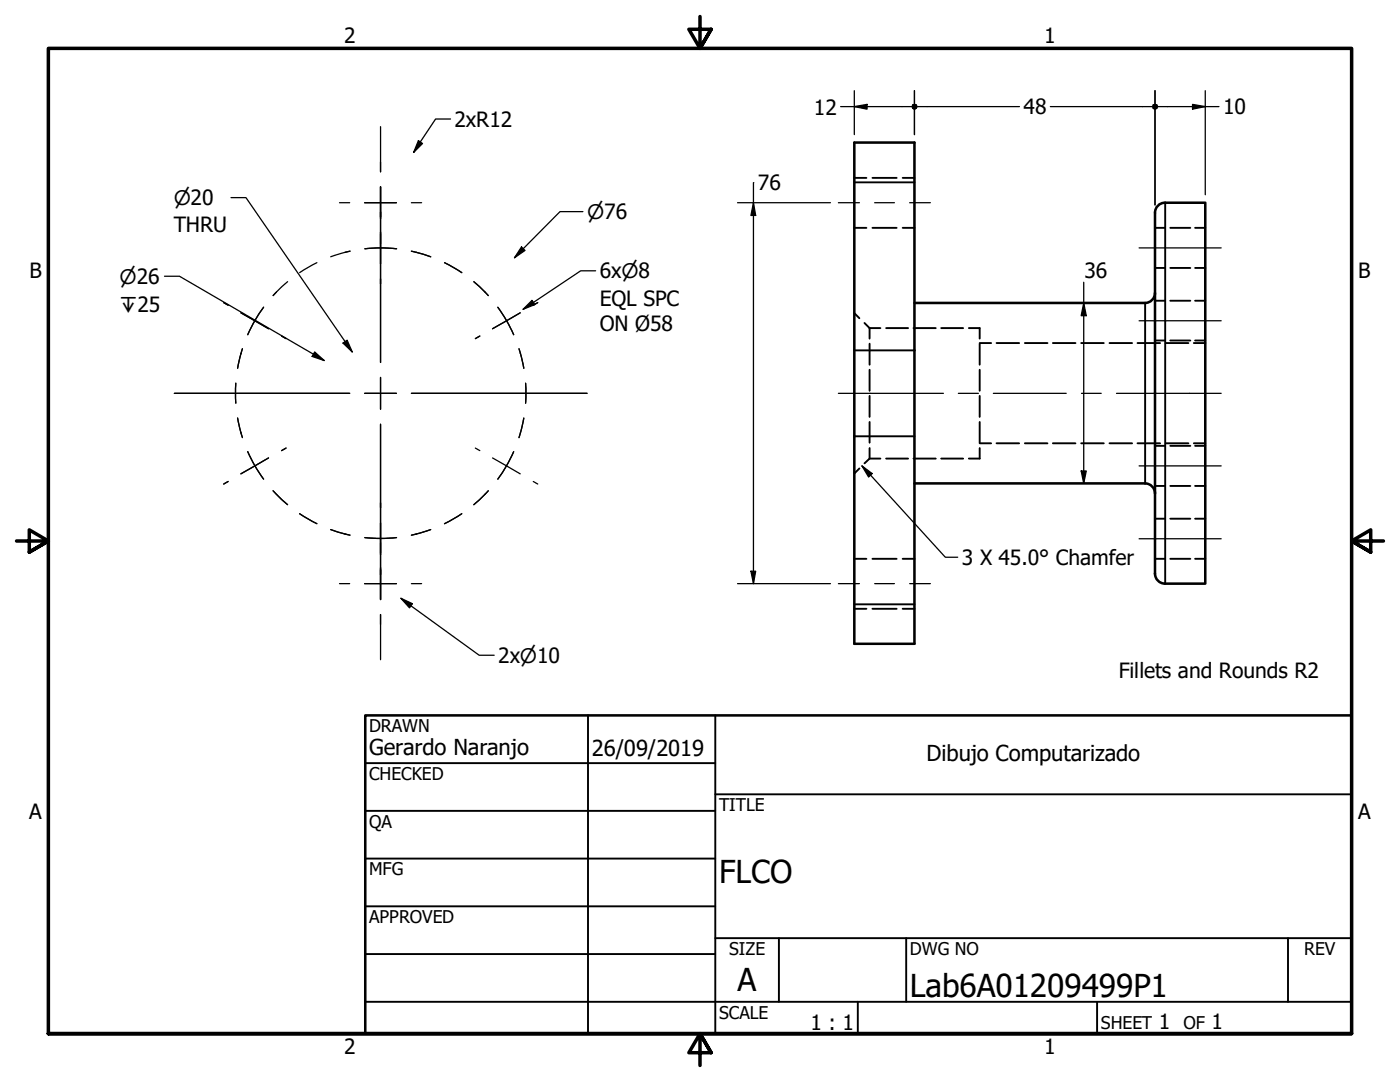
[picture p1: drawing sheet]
<svg xmlns="http://www.w3.org/2000/svg" width="279mm" height="216mm" viewBox="0 0 279 216" stroke-linecap="round" stroke-linejoin="round" font-family="sans-serif">
<!-- layer: Oculto (ANSI) -->
<g fill="none" stroke="#000" stroke-width=".38">
<path d="M170.5 35.5h2.4M174.1 35.5h4.8M180.1 35.5h2.4M170.5 45.5h2.4M174.1 45.5h4.8M180.1 45.5h2.4M230.5 45.5h2M230.5 53.5h2M233.6 45.5h4M233.6 53.5h4M238.5 45.5h2M238.5 53.5h2"/>
<path d="M170.5 62.5l1 1M172.5 64.5l1 1M173.5 65.5h2.2M173.5 65.5v2.1M173.5 68.6v4.2M173.5 73.8v4.2M173.5 79v4.2M176.8 65.5h4.4M182.3 65.5h4.5M187.8 65.5h4.4M193.4 65.5h2.1v2.1M195.5 68.6v4.2"/>
<path d="M195.5 73.8v4.2M195.5 79v4.2M195.5 68.5h2.3M198.9 68.5h4.5M204.5 68.5h4.5M210.1 68.5h4.5M215.8 68.5h4.5M221.4 68.5h4.5M227 68.5h4.5M230.5 60h2M230.5 67.9h2M232.7 68.5h4.5"/>
<path d="M233.6 60h4M233.6 67.9h4M238.3 68.5h2.2M238.5 60h2M238.5 67.9h2M171.5 93.5l-1 1M173.5 91.5h2.2M173.5 84.2v4.1M173.5 89.4v2.1M173.5 91.5l-1 1M176.8 91.5h4.4M182.3 91.5h4.5"/>
<path d="M187.8 91.5h4.4M195.5 84.2v4.1M195.5 89.4v2.1h-2.1M195.5 88.5h2.3M198.9 88.5h4.5M204.5 88.5h4.5M210.1 88.5h4.5M215.8 88.5h4.5M221.4 88.5h4.5M227 88.5h4.5M230.5 89h2M230.5 97h2"/>
<path d="M232.7 88.5h4.5M233.6 89h4M233.6 97h4M238.3 88.5h2.2M238.5 89h2M238.5 97h2M170.5 111.5h2.4M174.1 111.5h4.8M180.1 111.5h2.4M230.5 111.5h2M230.5 103.5h2M233.6 111.5h4"/>
<path d="M233.6 103.5h4M238.5 111.5h2M238.5 103.5h2M170.5 121.5h2.4M174.1 121.5h4.8M180.1 121.5h2.4"/>
</g>
<!-- layer: Visible (ANSI) -->
<path d="M170.5 28.4h12v100.1h-12zM230.5 58.5a2 2 0 0 1-2 2M232.5 40.4a2 2 0 0 0-2 2v72.1M232.5 40.4h8v76.1h-8M182.5 60.5h46M182.5 96.5h46M228.5 96.5a2 2 0 0 1 2 2M230.5 114.5a2 2 0 0 0 2 2" fill="none" stroke="#000" stroke-width=".51"/>
<!-- layer: Visible fina (ANSI) -->
<path d="M170.5 36.4h12M232.5 40.4v76.1M170.5 69.9h12M228.5 60.5v36M170.5 87.1h12M170.5 120.6h12" fill="none" stroke="#000" stroke-width=".38"/>
<!-- layer: Borde (ANSI) -->
<path d="M139.7 3.3v6.4l-2.2-3.9h4.4l-2.2 3.9 2.2-3.9M3.3 107.9h6.4l-3.9-2.2v4.5l3.9-2.3-3.9 2.3M276.1 107.9h-6.4l3.9-2.2v4.5l-3.9-2.3 3.9 2.3M9.7 206.2v-196.5h260v196.5h-260h260M141.9 210.1l-2.2-3.9 2.2 3.9h-4.4l2.2-3.9v6.4" fill="none" stroke="#000" stroke-width=".7"/>
<g fill="none" stroke="#000" stroke-width=".38">
<path d="M72.9 152.3h69.8M117.3 142.7v63.5M142.7 158.5h127M142.7 142.7v63.5M72.9 161.8h69.8M72.9 171.3h69.8M72.9 199.9h196.8M72.9 180.8h69.8M72.9 190.4h69.8M142.7 187.2h127M155.4 187.2v12.7M171.2 199.9v6.3"/>
<path d="M180.8 187.2v12.7M218.9 199.9v6.3M257 187.2v12.7"/>
</g>
<path d="M72.9 142.7h196.8v63.5h-196.8z" fill="none" stroke="#000" stroke-width=".51"/>
<!-- layer: Marca de centro (ANSI) -->
<g fill="none" stroke="#000" stroke-width=".25">
<path d="M75.9 25.3v9M75.9 37.3v35M67.8 40.4h2M72.8 40.4h6.3zM82.1 40.4h2M34.8 78.5h35M44.6 60.4l.9 .5M48.1 62.4l5.5 3.2M56.2 67.1l.9 .5M72.8 78.5h6.3M75.9 75.3v6.4M82.1 78.5h35.1"/>
<path d="M95.8 67.1l-.9 .5M103.8 62.4l-5.5 3.2M107.3 60.4l-.9 .5M45.5 96.1l-.9 .5M53.6 91.4l-5.5 3.2M57.1 89.4l-.9 .5M75.9 84.6v35v-6.3M94.9 89.4l.9 .5M98.3 91.4l5.5 3.2M106.4 96.1l.9 .5M67.8 116.5h2M72.8 116.5h6.3z"/>
<path d="M82.1 116.5h2M75.9 122.6v9"/>
</g>
<!-- layer: Eje (ANSI) -->
<g fill="none" stroke="#000" stroke-width=".25">
<path d="M57.4 56.2l-2.9 2.8M63.2 52.4l-3.4 2M69.9 50.1l-3.9 1.1M72.8 49.6l3.2-.1 3.1 .1M82.1 50.1l3.9 1.1M88.7 52.4l3.5 2M94.6 56.2l2.9 2.8M167.3 40.4h4.2M174.6 40.4h3.9M181.5 40.4h4.2M227.3 49.5h16.4M47.1 76.5v3.9"/>
<path d="M48.4 69.6l-1 3.9M52.6 61.3l-1.7 2.7-1.5 2.8M99.3 61.3l1.8 2.7 1.4 2.8M103.6 69.6l.9 3.9M104.9 76.5v4M167.3 78.5h21M191.3 78.5h4M198.2 78.5h14.6M215.8 78.5h4M222.8 78.5h20.9M227.3 64h16.4M47.4 83.4l1 3.9"/>
<path d="M49.4 90.1l1.5 2.8 1.7 2.7M54.5 97.9l2.9 2.8M97.5 97.9l-2.9 2.8M102.5 90.1l-1.4 2.9-1.8 2.6M104.5 83.4l-.9 3.9M227.3 93h16.4M59.8 102.5l3.4 2M66 105.7l3.8 1.1M72.8 107.3l3.2 .1 3.1-.1M86 105.7l-3.9 1.1M92.2 102.5l-3.5 2M167.3 116.5h4.2"/>
<path d="M174.6 116.5h3.9M181.5 116.5h4.2M227.3 107.5h16.4"/>
</g>
<!-- layer: Cota (ANSI) -->
<g fill="none" stroke="#000" stroke-width=".25">
<path d="M170.5 18.1v8.8M182.5 18.1v8.8M230.5 18.1v22.8M240.5 18.1v20.8M46.1 39.4h3l21.2 30.8M83.5 28.1l.8 .5-1.8 1.8zM89.9 23.7h-3l-4.4 6.7M150.4 36.4v80.1M167.8 21.3h14.1M170.5 21.3l2.5-.5v1zM183.1 21.3h20.4M209.6 21.3h20.3"/>
<path d="M231.1 21.3h12.2M238 20.8l2.5 .5-2.5 .5zM32.8 55.1h3l28.9 16.8M104.1 49.3l.7 .7-2.1 1.4zM116.3 42.2h-4.5l-9.1 9.2M118.9 54h-3l-11.5 7.7M147.2 40.4h18.5M150.4 40.4l.4 2.6h-.9zM216.3 56.3v40.2M62.8 70.2l1.9 1.7-2.4-.8zM68.5 68.5l.8-.6 1 2.3zM104.4 61.7l1.8-1.8 .5 .9z"/>
<path d="M216.3 60.5l.5 2.5h-1zM215.8 94h1l-.5 2.5zM80 119.4l2.3 1.1-.6 .8zM80 119.4l15.6 11.3h3M147.2 116.5h18.5M149.9 114h.9l-.4 2.5z"/>
</g>
<g fill="#000">
<path d="M83.5 28.1l.8 .5-1.8 1.8z" fill-rule="evenodd"/>
<path d="M170.5 21.3l2.5-.5v1z" fill-rule="evenodd"/>
<path d="M238 20.8l2.5 .5-2.5 .5z" fill-rule="evenodd"/>
<path d="M104.1 49.3l.7 .7-2.1 1.4z" fill-rule="evenodd"/>
<path d="M104.4 61.7l1.8-1.8 .5 .9z" fill-rule="evenodd"/>
<path d="M150.4 40.4l.4 2.6h-.9z" fill-rule="evenodd"/>
<path d="M62.8 70.2l1.9 1.7-2.4-.8z" fill-rule="evenodd"/>
<path d="M68.5 68.5l.8-.6 1 2.3z" fill-rule="evenodd"/>
<path d="M216.3 60.5l.5 2.5h-1z" fill-rule="evenodd"/>
<path d="M215.8 94h1l-.5 2.5z" fill-rule="evenodd"/>
<path d="M149.9 114h.9l-.4 2.5z" fill-rule="evenodd"/>
<path d="M80 119.4l2.3 1.1-.6 .8z" fill-rule="evenodd"/>
<circle cx="182.5" cy="21.3" r=".62"/>
<circle cx="230.5" cy="21.3" r=".62"/>
</g>
<path d="M172 93l2.1 1.5-.7 .7zM172 93l16.7 18.2h2.4" fill="none" stroke="#000" stroke-width=".25"/>
<path d="M172 93l2.1 1.5-.7 .7z" fill-rule="evenodd" fill="#000"/>
<g font-size="6.3">
<text x="143.5" y="176.2">FLCO</text>
<text x="147.2" y="197.7">A</text>
<text x="181.6" y="199">Lab6A01209499P1</text>
</g>
<g font-size="4.4">
<text x="73.7" y="150.6">Gerardo Naranjo</text>
<text x="118.1" y="150.8">26/09/2019</text>
<text x="184.9" y="151.8">Dibujo Computarizado</text>
</g>
<g font-size="4.2">
<text x="68.7" y="8.6">2</text>
<text x="208.4" y="8.6">1</text>
<text x="162.4" y="22.9">12</text>
<text x="204.3" y="22.8">48</text>
<text x="244.1" y="22.8">10</text>
<text x="90.7" y="25.3">2xR12</text>
<text x="151.3" y="38">76</text>
<text x="34.7" y="46.3">THRU</text>
<text x="5.9" y="55.5">B</text>
<text x="119.7" y="55.5">6x⌀8</text>
<text x="216.4" y="55.5">36</text>
<text x="271.1" y="55.5">B</text>
<text x="119.7" y="61">EQL SPC</text>
<text x="119.7" y="66">ON Ø58</text>
<text x="192" y="112.7">3 X 45.0° Chamfer</text>
<text x="99.4" y="132.2">2x⌀10</text>
<text x="223.3" y="135.2">Fillets and Rounds R2</text>
<text x="5.8" y="163.4">A</text>
<text x="271" y="163.4">A</text>
<text x="161.7" y="205.5">1 : 1</text>
<text x="231.3" y="205.4">1</text>
<text x="241.8" y="205.4">1</text>
<text x="68.7" y="210.3">2</text>
<text x="208.4" y="210.3">1</text>
</g>
<g font-size="4">
<text x="34.7" y="40.9">⌀20</text>
<text x="117.2" y="43.7">⌀76</text>
<text x="23.9" y="56.6">⌀26</text>
<text x="23.9" y="62.2">↧25</text>
</g>
<g font-size="3.5">
<text x="73.7" y="146">DRAWN</text>
<text x="73.7" y="155.6">CHECKED</text>
<text x="143.5" y="161.8">TITLE</text>
<text x="73.7" y="165.2">QA</text>
<text x="73.7" y="174.7">MFG</text>
<text x="73.7" y="184.2">APPROVED</text>
<text x="145.5" y="190.6">SIZE</text>
<text x="181.6" y="190.6">DWG NO</text>
<text x="260.3" y="190.5">REV</text>
<text x="143.5" y="203.3">SCALE</text>
<text x="219.7" y="205.4">SHEET</text>
<text x="236.2" y="205.4">OF</text>
</g>
</svg>
